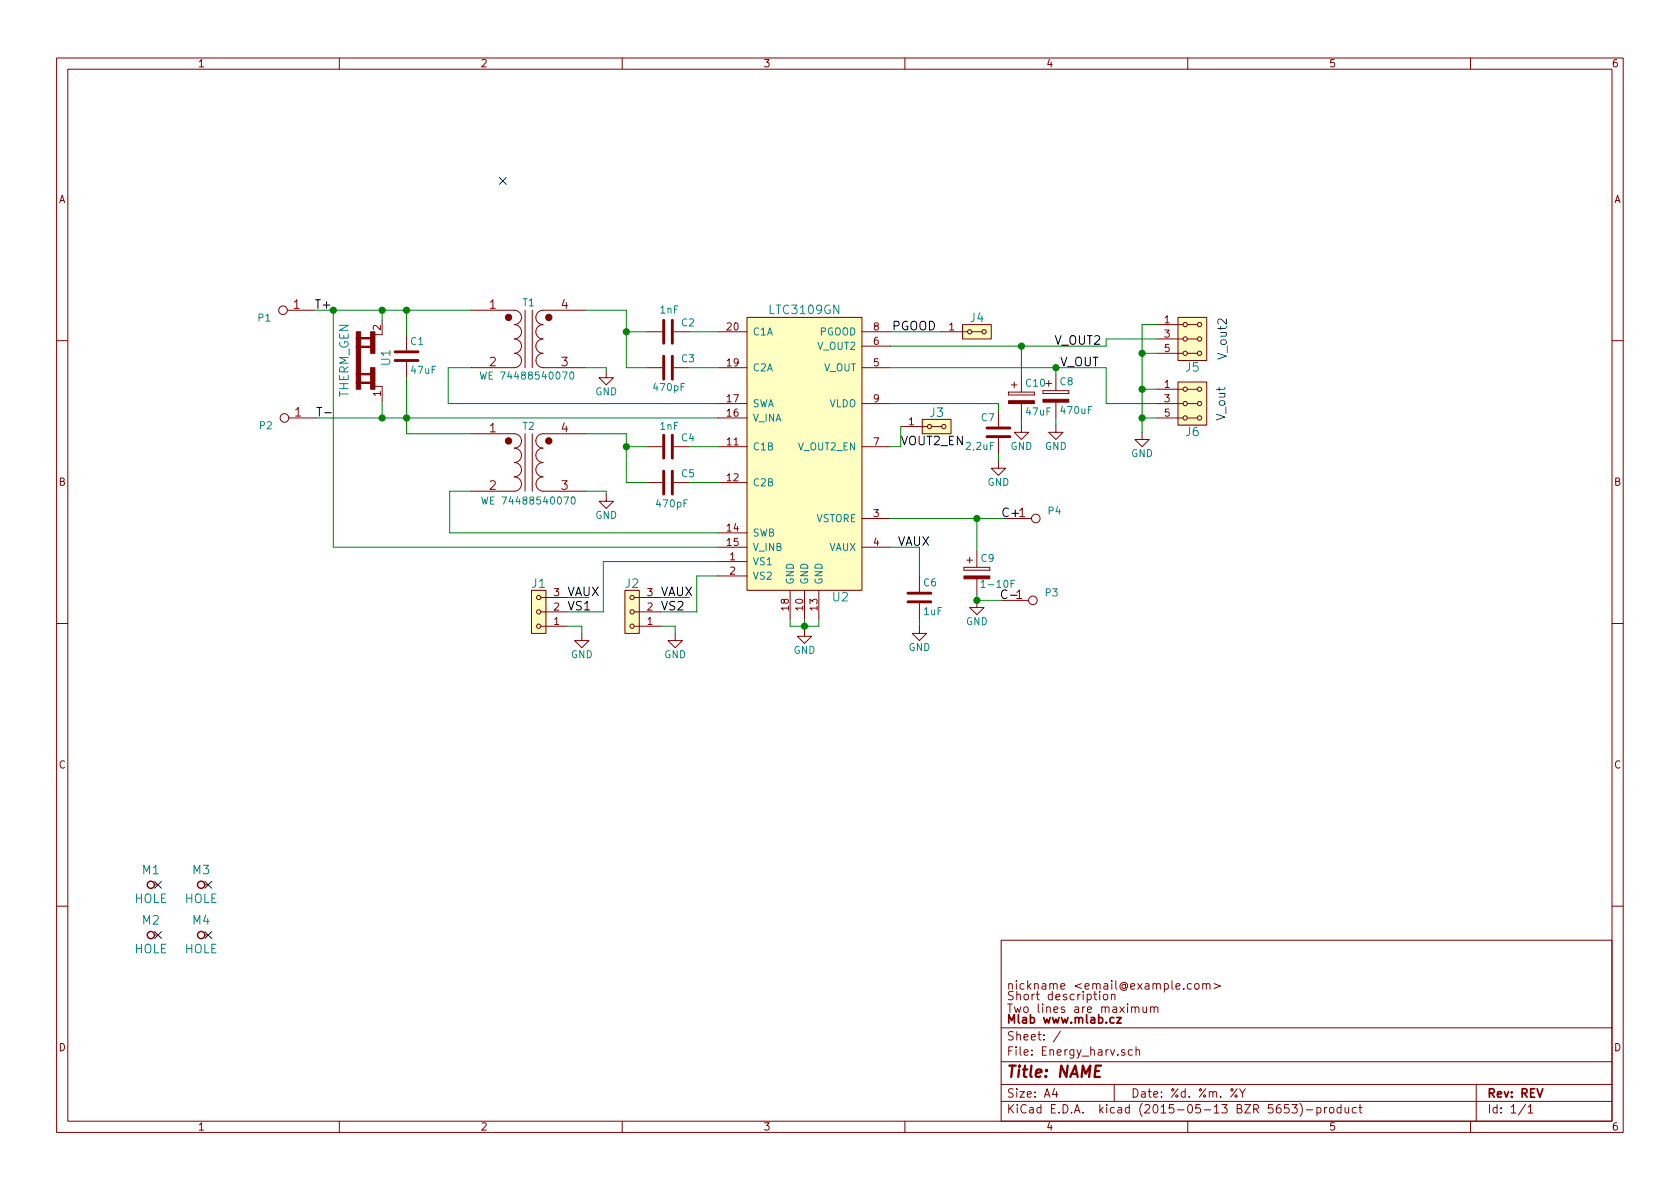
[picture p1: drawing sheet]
EESchema Schematic File Version 2
LIBS:74xgxx
LIBS:74xx
LIBS:ac-dc
LIBS:actel
LIBS:adc-dac
LIBS:Altera
LIBS:analog_devices
LIBS:analog_switches
LIBS:atmel
LIBS:audio
LIBS:brooktre
LIBS:cmos4000
LIBS:cmos_ieee
LIBS:conn
LIBS:contrib
LIBS:cypress
LIBS:dc-dc
LIBS:device
LIBS:digital-audio
LIBS:display
LIBS:dsp
LIBS:elec-unifil
LIBS:ESD_Protection
LIBS:ftdi
LIBS:gennum
LIBS:graphic
LIBS:hc11
LIBS:intel
LIBS:interface
LIBS:ir
LIBS:Lattice
LIBS:linear
LIBS:logo
LIBS:maxim
LIBS:memory
LIBS:microcontrollers
LIBS:microchip
LIBS:microchip_dspic33dsc
LIBS:microchip_pic10mcu
LIBS:microchip_pic12mcu
LIBS:microchip_pic16mcu
LIBS:microchip_pic18mcu
LIBS:microchip_pic32mcu
LIBS:motor_drivers
LIBS:motorola
LIBS:msp430
LIBS:nordicsemi
LIBS:nxp_armmcu
LIBS:onsemi
LIBS:opto
LIBS:Oscillators
LIBS:philips
LIBS:power
LIBS:powerint
LIBS:Power_Management
LIBS:pspice
LIBS:references
LIBS:regul
LIBS:relays
LIBS:rfcom
LIBS:sensors
LIBS:silabs
LIBS:siliconi
LIBS:stm8
LIBS:stm32
LIBS:supertex
LIBS:switches
LIBS:texas
LIBS:transf
LIBS:transistors
LIBS:ttl_ieee
LIBS:valves
LIBS:video
LIBS:Xicor
LIBS:xilinx
LIBS:Zilog
LIBS:ADC-DAC
LIBS:asp-134604-01_(fmc)
LIBS:clock
LIBS:header
LIBS:Jumpers
LIBS:konektory
LIBS:mechanical
LIBS:MLAB_BATERY
LIBS:MLAB_CONNECTORS
LIBS:MLAB_D
LIBS:MLAB_IO
LIBS:MLAB_Jumpers
LIBS:MLAB_T
LIBS:OpAmp
LIBS:sata7-67491-1030
LIBS:Energy_harv-cache
EELAYER 25 0
EELAYER END
$Descr A4 11693 8268
encoding utf-8
Sheet 1 1
Title "NAME"
Date "%d. %m. %Y"
Rev "REV"
Comp "Mlab www.mlab.cz"
Comment1 "Short description \\nTwo lines are maximum"
Comment2 "nickname <email@example.com>"
Comment3 ""
Comment4 ""
$EndDescr
$Comp
L C C2
U 1 1
P 4650 2300
F 0 "C2" V 4590 2390 50  0000 L CNN
F 1 "1nF" V 4500 2240 50  0000 L CNN
F 2 "Mlab_R:SMD-0805" H 4688 2150 30  0001 C CNN
F 3 "" H 4650 2300 60  0000 C CNN
	1    4650 2300
	0    1    1    0   
$EndComp
$Comp
L C C3
U 1 1
P 4650 2550
F 0 "C3" V 4590 2640 50  0000 L CNN
F 1 "470pF" V 4790 2440 50  0000 L CNN
F 2 "Mlab_R:SMD-0805" H 4688 2400 30  0001 C CNN
F 3 "" H 4650 2550 60  0000 C CNN
	1    4650 2550
	0    1    1    0   
$EndComp
$Comp
L Step-Up_TRANSFO T1
U 1 1
P 3680 2350
F 0 "T1" H 3680 2600 50  0000 C CNN
F 1 "WE 74488540070" H 3670 2090 50  0000 C CNN
F 2 "Energy_harv:Step-Up_TRANSF" H 3680 2350 60  0001 C CNN
F 3 "" H 3680 2350 60  0000 C CNN
	1    3680 2350
	1    0    0    -1  
$EndComp
$Comp
L GND #PWR01
U 1 1
P 4220 2570
F 0 "#PWR01" H 4220 2320 50  0001 C CNN
F 1 "GND" H 4220 2420 50  0000 C CNN
F 2 "" H 4220 2570 60  0000 C CNN
F 3 "" H 4220 2570 60  0000 C CNN
	1    4220 2570
	1    0    0    -1  
$EndComp
$Comp
L Step-Up_TRANSFO T2
U 1 1
P 3680 3210
F 0 "T2" H 3680 3460 50  0000 C CNN
F 1 "WE 74488540070" H 3680 2940 50  0000 C CNN
F 2 "Energy_harv:Step-Up_TRANSF" H 3680 3210 60  0001 C CNN
F 3 "" H 3680 3210 60  0000 C CNN
	1    3680 3210
	1    0    0    -1  
$EndComp
$Comp
L C C4
U 1 1
P 4650 3100
F 0 "C4" V 4590 3190 50  0000 L CNN
F 1 "1nF" V 4510 3040 50  0000 L CNN
F 2 "Mlab_R:SMD-0805" H 4688 2950 30  0001 C CNN
F 3 "" H 4650 3100 60  0000 C CNN
	1    4650 3100
	0    1    1    0   
$EndComp
$Comp
L C C5
U 1 1
P 4650 3350
F 0 "C5" V 4590 3440 50  0000 L CNN
F 1 "470pF" V 4800 3260 50  0000 L CNN
F 2 "Mlab_R:SMD-0805" H 4688 3200 30  0001 C CNN
F 3 "" H 4650 3350 60  0000 C CNN
	1    4650 3350
	0    1    1    0   
$EndComp
$Comp
L GND #PWR02
U 1 1
P 4220 3430
F 0 "#PWR02" H 4220 3180 50  0001 C CNN
F 1 "GND" H 4220 3280 50  0000 C CNN
F 2 "" H 4220 3430 60  0000 C CNN
F 3 "" H 4220 3430 60  0000 C CNN
	1    4220 3430
	1    0    0    -1  
$EndComp
$Comp
L C C1
U 1 1
P 2830 2470
F 0 "C1" H 2855 2570 50  0000 L CNN
F 1 "47uF" H 2855 2370 50  0000 L CNN
F 2 "Mlab_C:TantalC_SizeC_Reflow" H 2868 2320 30  0001 C CNN
F 3 "" H 2830 2470 60  0000 C CNN
	1    2830 2470
	1    0    0    -1  
$EndComp
$Comp
L THERM_GEN U1
U 1 1
P 2560 2500
F 0 "U1" H 2580 2370 60  0000 C CNN
F 1 "THERM_GEN" H 2560 2660 60  0000 C CNN
F 2 "Mlab_Pin_Headers:Straight_1x02" H 2450 2590 60  0001 C CNN
F 3 "" H 2450 2590 60  0000 C CNN
	1    2560 2500
	0    -1   -1   0   
$EndComp
$Comp
L GND #PWR03
U 1 1
P 5600 4370
F 0 "#PWR03" H 5600 4120 50  0001 C CNN
F 1 "GND" H 5600 4220 50  0000 C CNN
F 2 "" H 5600 4370 60  0000 C CNN
F 3 "" H 5600 4370 60  0000 C CNN
	1    5600 4370
	1    0    0    -1  
$EndComp
$Comp
L GND #PWR04
U 1 1
P 6400 4350
F 0 "#PWR04" H 6400 4100 50  0001 C CNN
F 1 "GND" H 6400 4200 50  0000 C CNN
F 2 "" H 6400 4350 60  0000 C CNN
F 3 "" H 6400 4350 60  0000 C CNN
	1    6400 4350
	1    0    0    -1  
$EndComp
$Comp
L C C6
U 1 1
P 6400 4150
F 0 "C6" H 6425 4250 50  0000 L CNN
F 1 "1uF" H 6425 4050 50  0000 L CNN
F 2 "Mlab_R:SMD-0805" H 6438 4000 30  0001 C CNN
F 3 "" H 6400 4150 60  0000 C CNN
	1    6400 4150
	1    0    0    -1  
$EndComp
$Comp
L CP C9
U 1 1
P 6800 3980
F 0 "C9" H 6825 4080 50  0000 L CNN
F 1 "1-10F" H 6820 3900 50  0000 L CNN
F 2 "Mlab_Pin_Headers:Straight_1x02" H 6838 3830 30  0001 C CNN
F 3 "" H 6800 3980 60  0000 C CNN
	1    6800 3980
	1    0    0    -1  
$EndComp
$Comp
L CP C8
U 1 1
P 7350 2750
F 0 "C8" H 7375 2850 50  0000 L CNN
F 1 "470uF" H 7375 2650 50  0000 L CNN
F 2 "Mlab_C:TantalC_SizeD_Reflow" H 7388 2600 30  0001 C CNN
F 3 "" H 7350 2750 60  0000 C CNN
	1    7350 2750
	1    0    0    -1  
$EndComp
$Comp
L GND #PWR05
U 1 1
P 6800 4170
F 0 "#PWR05" H 6800 3920 50  0001 C CNN
F 1 "GND" H 6800 4020 50  0000 C CNN
F 2 "" H 6800 4170 60  0000 C CNN
F 3 "" H 6800 4170 60  0000 C CNN
	1    6800 4170
	1    0    0    -1  
$EndComp
$Comp
L LTC3109GN U2
U 1 1
P 5600 3100
F 0 "U2" H 5850 2050 60  0000 C CNN
F 1 "LTC3109GN" H 5600 4050 60  0000 C CNN
F 2 "SMD_Packages:SSOP-20" H 5600 3850 60  0001 C CNN
F 3 "" H 5600 3850 60  0000 C CNN
	1    5600 3100
	1    0    0    -1  
$EndComp
$Comp
L HEADER_1x03 J2
U 1 1
P 4400 4250
F 0 "J2" H 4400 4050 60  0000 C CNN
F 1 "JUMP1X3" H 4400 4500 60  0001 C CNN
F 2 "Mlab_Pin_Headers:Straight_1x03" H 4400 4350 60  0001 C CNN
F 3 "" H 4400 4350 60  0000 C CNN
	1    4400 4250
	-1   0    0    1   
$EndComp
$Comp
L GND #PWR06
U 1 1
P 4050 4400
F 0 "#PWR06" H 4050 4150 50  0001 C CNN
F 1 "GND" H 4050 4250 50  0000 C CNN
F 2 "" H 4050 4400 60  0000 C CNN
F 3 "" H 4050 4400 60  0000 C CNN
	1    4050 4400
	1    0    0    -1  
$EndComp
$Comp
L GND #PWR07
U 1 1
P 4700 4400
F 0 "#PWR07" H 4700 4150 50  0001 C CNN
F 1 "GND" H 4700 4250 50  0000 C CNN
F 2 "" H 4700 4400 60  0000 C CNN
F 3 "" H 4700 4400 60  0000 C CNN
	1    4700 4400
	1    0    0    -1  
$EndComp
Text Label 6250 3800 0    60   ~ 0
VAUX
Text Label 3950 4150 0    60   ~ 0
VAUX
Text Label 4600 4150 0    60   ~ 0
VAUX
$Comp
L C C7
U 1 1
P 6950 3000
F 0 "C7" H 6975 3100 50  0000 L CNN
F 1 "2,2uF" H 6975 2900 50  0000 L CNN
F 2 "Mlab_R:SMD-0805" H 6988 2850 30  0001 C CNN
F 3 "" H 6950 3000 60  0000 C CNN
	1    6950 3000
	-1   0    0    -1  
$EndComp
$Comp
L HEADER_2x01_PARALLEL J4
U 1 1
P 6800 2300
F 0 "J4" H 6800 2200 60  0000 C CNN
F 1 "JUMP1X2" H 6800 2100 60  0001 C CNN
F 2 "Mlab_Pin_Headers:Straight_1x02" H 6800 2300 60  0001 C CNN
F 3 "" H 6800 2300 60  0000 C CNN
	1    6800 2300
	1    0    0    1   
$EndComp
$Comp
L HEADER_2x03_PARALLEL J5
U 1 1
P 8300 2350
F 0 "J5" H 8300 2150 60  0000 C CNN
F 1 "JUMP2X3" H 8550 2350 60  0001 C CNN
F 2 "Mlab_Pin_Headers:Straight_2x03" H 8300 2450 60  0001 C CNN
F 3 "" H 8300 2450 60  0000 C CNN
	1    8300 2350
	1    0    0    -1  
$EndComp
$Comp
L HEADER_2x03_PARALLEL J6
U 1 1
P 8300 2800
F 0 "J6" H 8300 2600 60  0000 C CNN
F 1 "JUMP2X3" H 8550 2750 60  0001 C CNN
F 2 "Mlab_Pin_Headers:Straight_2x03" H 8300 2900 60  0001 C CNN
F 3 "" H 8300 2900 60  0000 C CNN
	1    8300 2800
	1    0    0    -1  
$EndComp
$Comp
L GND #PWR08
U 1 1
P 7950 3000
F 0 "#PWR08" H 7950 2750 50  0001 C CNN
F 1 "GND" H 7950 2850 50  0000 C CNN
F 2 "" H 7950 3000 60  0000 C CNN
F 3 "" H 7950 3000 60  0000 C CNN
	1    7950 3000
	1    0    0    -1  
$EndComp
$Comp
L GND #PWR09
U 1 1
P 6950 3200
F 0 "#PWR09" H 6950 2950 50  0001 C CNN
F 1 "GND" H 6950 3050 50  0000 C CNN
F 2 "" H 6950 3200 60  0000 C CNN
F 3 "" H 6950 3200 60  0000 C CNN
	1    6950 3200
	1    0    0    -1  
$EndComp
$Comp
L GND #PWR010
U 1 1
P 7350 2950
F 0 "#PWR010" H 7350 2700 50  0001 C CNN
F 1 "GND" H 7350 2800 50  0000 C CNN
F 2 "" H 7350 2950 60  0000 C CNN
F 3 "" H 7350 2950 60  0000 C CNN
	1    7350 2950
	1    0    0    -1  
$EndComp
$Comp
L HEADER_2x01_PARALLEL J3
U 1 1
P 6520 2960
F 0 "J3" H 6520 2860 60  0000 C CNN
F 1 "JUMP1X2" H 6520 2760 60  0001 C CNN
F 2 "Mlab_Pin_Headers:Straight_1x02" H 6520 2960 60  0001 C CNN
F 3 "" H 6520 2960 60  0000 C CNN
	1    6520 2960
	1    0    0    1   
$EndComp
$Comp
L HOLE M1
U 1 1
P 1050 6150
F 0 "M1" H 1050 6250 60  0000 C CNN
F 1 "HOLE" H 1050 6050 60  0000 C CNN
F 2 "Mlab_Mechanical:MountingHole_3mm" H 1050 6150 60  0001 C CNN
F 3 "" H 1050 6150 60  0000 C CNN
	1    1050 6150
	1    0    0    -1  
$EndComp
$Comp
L HOLE M2
U 1 1
P 1050 6500
F 0 "M2" H 1050 6600 60  0000 C CNN
F 1 "HOLE" H 1050 6400 60  0000 C CNN
F 2 "Mlab_Mechanical:MountingHole_3mm" H 1050 6500 60  0001 C CNN
F 3 "" H 1050 6500 60  0000 C CNN
	1    1050 6500
	1    0    0    -1  
$EndComp
$Comp
L HOLE M3
U 1 1
P 1400 6150
F 0 "M3" H 1400 6250 60  0000 C CNN
F 1 "HOLE" H 1400 6050 60  0000 C CNN
F 2 "Mlab_Mechanical:MountingHole_3mm" H 1400 6150 60  0001 C CNN
F 3 "" H 1400 6150 60  0000 C CNN
	1    1400 6150
	1    0    0    -1  
$EndComp
$Comp
L HOLE M4
U 1 1
P 1400 6500
F 0 "M4" H 1400 6600 60  0000 C CNN
F 1 "HOLE" H 1400 6400 60  0000 C CNN
F 2 "Mlab_Mechanical:MountingHole_3mm" H 1400 6500 60  0001 C CNN
F 3 "" H 1400 6500 60  0000 C CNN
	1    1400 6500
	1    0    0    -1  
$EndComp
NoConn ~ 1100 6150
NoConn ~ 1100 6500
NoConn ~ 1450 6500
NoConn ~ 1450 6150
NoConn ~ 3500 1250
$Comp
L HEADER_1x03 J1
U 1 1
P 3750 4250
F 0 "J1" H 3750 4050 60  0000 C CNN
F 1 "JUMP1X3" H 3900 4250 60  0001 C CNN
F 2 "Mlab_Pin_Headers:Straight_1x03" H 3750 4350 60  0001 C CNN
F 3 "" H 3750 4350 60  0000 C CNN
	1    3750 4250
	-1   0    0    1   
$EndComp
$Comp
L _ P1
U 1 1
P 1890 2100
F 0 "P1" H 1940 2200 50  0000 C CNN
F 1 "WAGO256" H 1890 2150 40  0001 C CNN
F 2 "Mlab_Con:WAGO256" H 2140 1950 60  0001 C CNN
F 3 "" H 2140 1950 60  0000 C CNN
	1    1890 2100
	-1   0    0    1   
$EndComp
$Comp
L _ P2
U 1 1
P 1900 2850
F 0 "P2" H 1950 2950 50  0000 C CNN
F 1 "WAGO256" H 1900 2900 40  0001 C CNN
F 2 "Mlab_Con:WAGO256" H 2150 2700 60  0001 C CNN
F 3 "" H 2150 2700 60  0000 C CNN
	1    1900 2850
	-1   0    0    1   
$EndComp
Text Label 2190 2150 0    60   ~ 0
T+
Text Label 2200 2900 0    60   ~ 0
T-
$Comp
L _ P4
U 1 1
P 7290 3650
F 0 "P4" H 7340 3750 50  0000 C CNN
F 1 "WAGO256" H 7290 3700 40  0001 C CNN
F 2 "Mlab_Con:WAGO256" H 7540 3500 60  0001 C CNN
F 3 "" H 7540 3500 60  0000 C CNN
	1    7290 3650
	1    0    0    -1  
$EndComp
$Comp
L _ P3
U 1 1
P 7270 4220
F 0 "P3" H 7320 4320 50  0000 C CNN
F 1 "WAGO256" H 7270 4270 40  0001 C CNN
F 2 "Mlab_Con:WAGO256" H 7520 4070 60  0001 C CNN
F 3 "" H 7520 4070 60  0000 C CNN
	1    7270 4220
	1    0    0    -1  
$EndComp
Wire Wire Line
	4800 2300 5000 2300
Wire Wire Line
	4800 2550 5000 2550
Wire Wire Line
	4360 2550 4500 2550
Wire Wire Line
	4360 2150 4360 2550
Connection ~ 4360 2300
Wire Wire Line
	4360 2300 4500 2300
Wire Wire Line
	4080 2150 4360 2150
Wire Wire Line
	3120 2550 3120 2800
Wire Wire Line
	3120 2800 5000 2800
Wire Wire Line
	4800 3100 5000 3100
Wire Wire Line
	4800 3350 5000 3350
Wire Wire Line
	4360 3100 4500 3100
Wire Wire Line
	4360 3010 4360 3350
Wire Wire Line
	4360 3350 4500 3350
Wire Wire Line
	3120 2550 3280 2550
Connection ~ 4360 3100
Wire Wire Line
	4080 3410 4220 3410
Wire Wire Line
	4220 3410 4220 3430
Wire Wire Line
	4080 2550 4220 2550
Wire Wire Line
	4220 2550 4220 2570
Wire Wire Line
	4080 3010 4360 3010
Wire Wire Line
	2830 2150 2830 2320
Wire Wire Line
	2200 2900 5000 2900
Wire Wire Line
	2830 2620 2830 3010
Connection ~ 2830 2900
Wire Wire Line
	2830 3010 3280 3010
Wire Wire Line
	2660 2220 2660 2150
Connection ~ 2830 2150
Wire Wire Line
	2660 2780 2660 2900
Wire Wire Line
	5000 3700 3130 3700
Wire Wire Line
	3130 3700 3130 3410
Wire Wire Line
	3130 3410 3280 3410
Connection ~ 2660 2150
Wire Wire Line
	2320 2150 2320 3800
Wire Wire Line
	2320 3800 5000 3800
Wire Wire Line
	5600 4300 5600 4370
Wire Wire Line
	6800 3600 6800 3830
Wire Wire Line
	6800 4130 6800 4170
Wire Wire Line
	6400 4300 6400 4350
Wire Wire Line
	5500 4300 5500 4350
Wire Wire Line
	5500 4350 5700 4350
Connection ~ 5600 4350
Wire Wire Line
	5700 4350 5700 4300
Wire Wire Line
	6400 3800 6200 3800
Wire Wire Line
	6400 4000 6400 3800
Wire Wire Line
	6200 3600 6990 3600
Wire Wire Line
	5000 3900 4200 3900
Wire Wire Line
	4200 3900 4200 4250
Wire Wire Line
	4200 4250 3950 4250
Wire Wire Line
	5000 4000 4850 4000
Wire Wire Line
	4850 4000 4850 4250
Wire Wire Line
	4850 4250 4600 4250
Wire Wire Line
	4700 4400 4700 4350
Wire Wire Line
	4700 4350 4600 4350
Wire Wire Line
	4050 4400 4050 4350
Wire Wire Line
	4050 4350 3950 4350
Wire Wire Line
	4600 4150 4800 4150
Wire Wire Line
	3950 4150 4100 4150
Wire Wire Line
	6200 2800 6950 2800
Wire Wire Line
	6950 2800 6950 2850
Wire Wire Line
	6950 3150 6950 3200
Wire Wire Line
	6200 2550 7700 2550
Wire Wire Line
	7350 2550 7350 2600
Wire Wire Line
	7350 2900 7350 2950
Wire Wire Line
	7700 2550 7700 2800
Wire Wire Line
	7700 2800 8050 2800
Wire Wire Line
	8050 2250 7950 2250
Wire Wire Line
	7950 2250 7950 3000
Wire Wire Line
	8050 2450 7950 2450
Connection ~ 7950 2450
Wire Wire Line
	8050 2900 7950 2900
Connection ~ 7950 2900
Wire Wire Line
	8050 2700 7950 2700
Connection ~ 7950 2700
Wire Wire Line
	6200 2400 7700 2400
Wire Wire Line
	7700 2400 7700 2350
Wire Wire Line
	7700 2350 8050 2350
Connection ~ 7350 2550
Wire Wire Line
	6270 3100 6200 3100
Wire Wire Line
	6200 2300 6550 2300
Wire Wire Line
	2190 2150 3280 2150
Connection ~ 2320 2150
Connection ~ 2660 2900
Wire Wire Line
	6800 4170 6970 4170
Connection ~ 6800 4170
Connection ~ 6800 3600
Text Label 6970 3600 0    60   ~ 0
C+
Text Label 6960 4170 0    60   ~ 0
C-
Text Label 7340 2400 0    60   ~ 0
V_OUT2
Text Label 7380 2550 0    60   ~ 0
V_OUT
$Comp
L CP C10
U 1 1
P 7110 2760
F 0 "C10" H 7135 2860 50  0000 L CNN
F 1 "47uF" H 7135 2660 50  0000 L CNN
F 2 "Mlab_C:TantalC_SizeC_Reflow" H 7148 2610 30  0001 C CNN
F 3 "" H 7110 2760 60  0000 C CNN
	1    7110 2760
	1    0    0    -1  
$EndComp
$Comp
L GND #PWR011
U 1 1
P 7110 2950
F 0 "#PWR011" H 7110 2700 50  0001 C CNN
F 1 "GND" H 7110 2800 50  0000 C CNN
F 2 "" H 7110 2950 60  0000 C CNN
F 3 "" H 7110 2950 60  0000 C CNN
	1    7110 2950
	1    0    0    -1  
$EndComp
Wire Wire Line
	7110 2950 7110 2910
Wire Wire Line
	7110 2610 7110 2400
Connection ~ 7110 2400
Text Label 6210 2300 0    60   ~ 0
PGOOD
Text Label 6270 3100 0    60   ~ 0
VOUT2_EN
Wire Wire Line
	6270 2960 6270 3100
Text Notes 8540 2200 3    60   ~ 0
V_out2
Text Notes 8530 2920 1    60   ~ 0
V_out
Text Label 3950 4250 0    60   ~ 0
VS1
Text Label 4600 4250 0    60   ~ 0
VS2
$EndSCHEMATC
